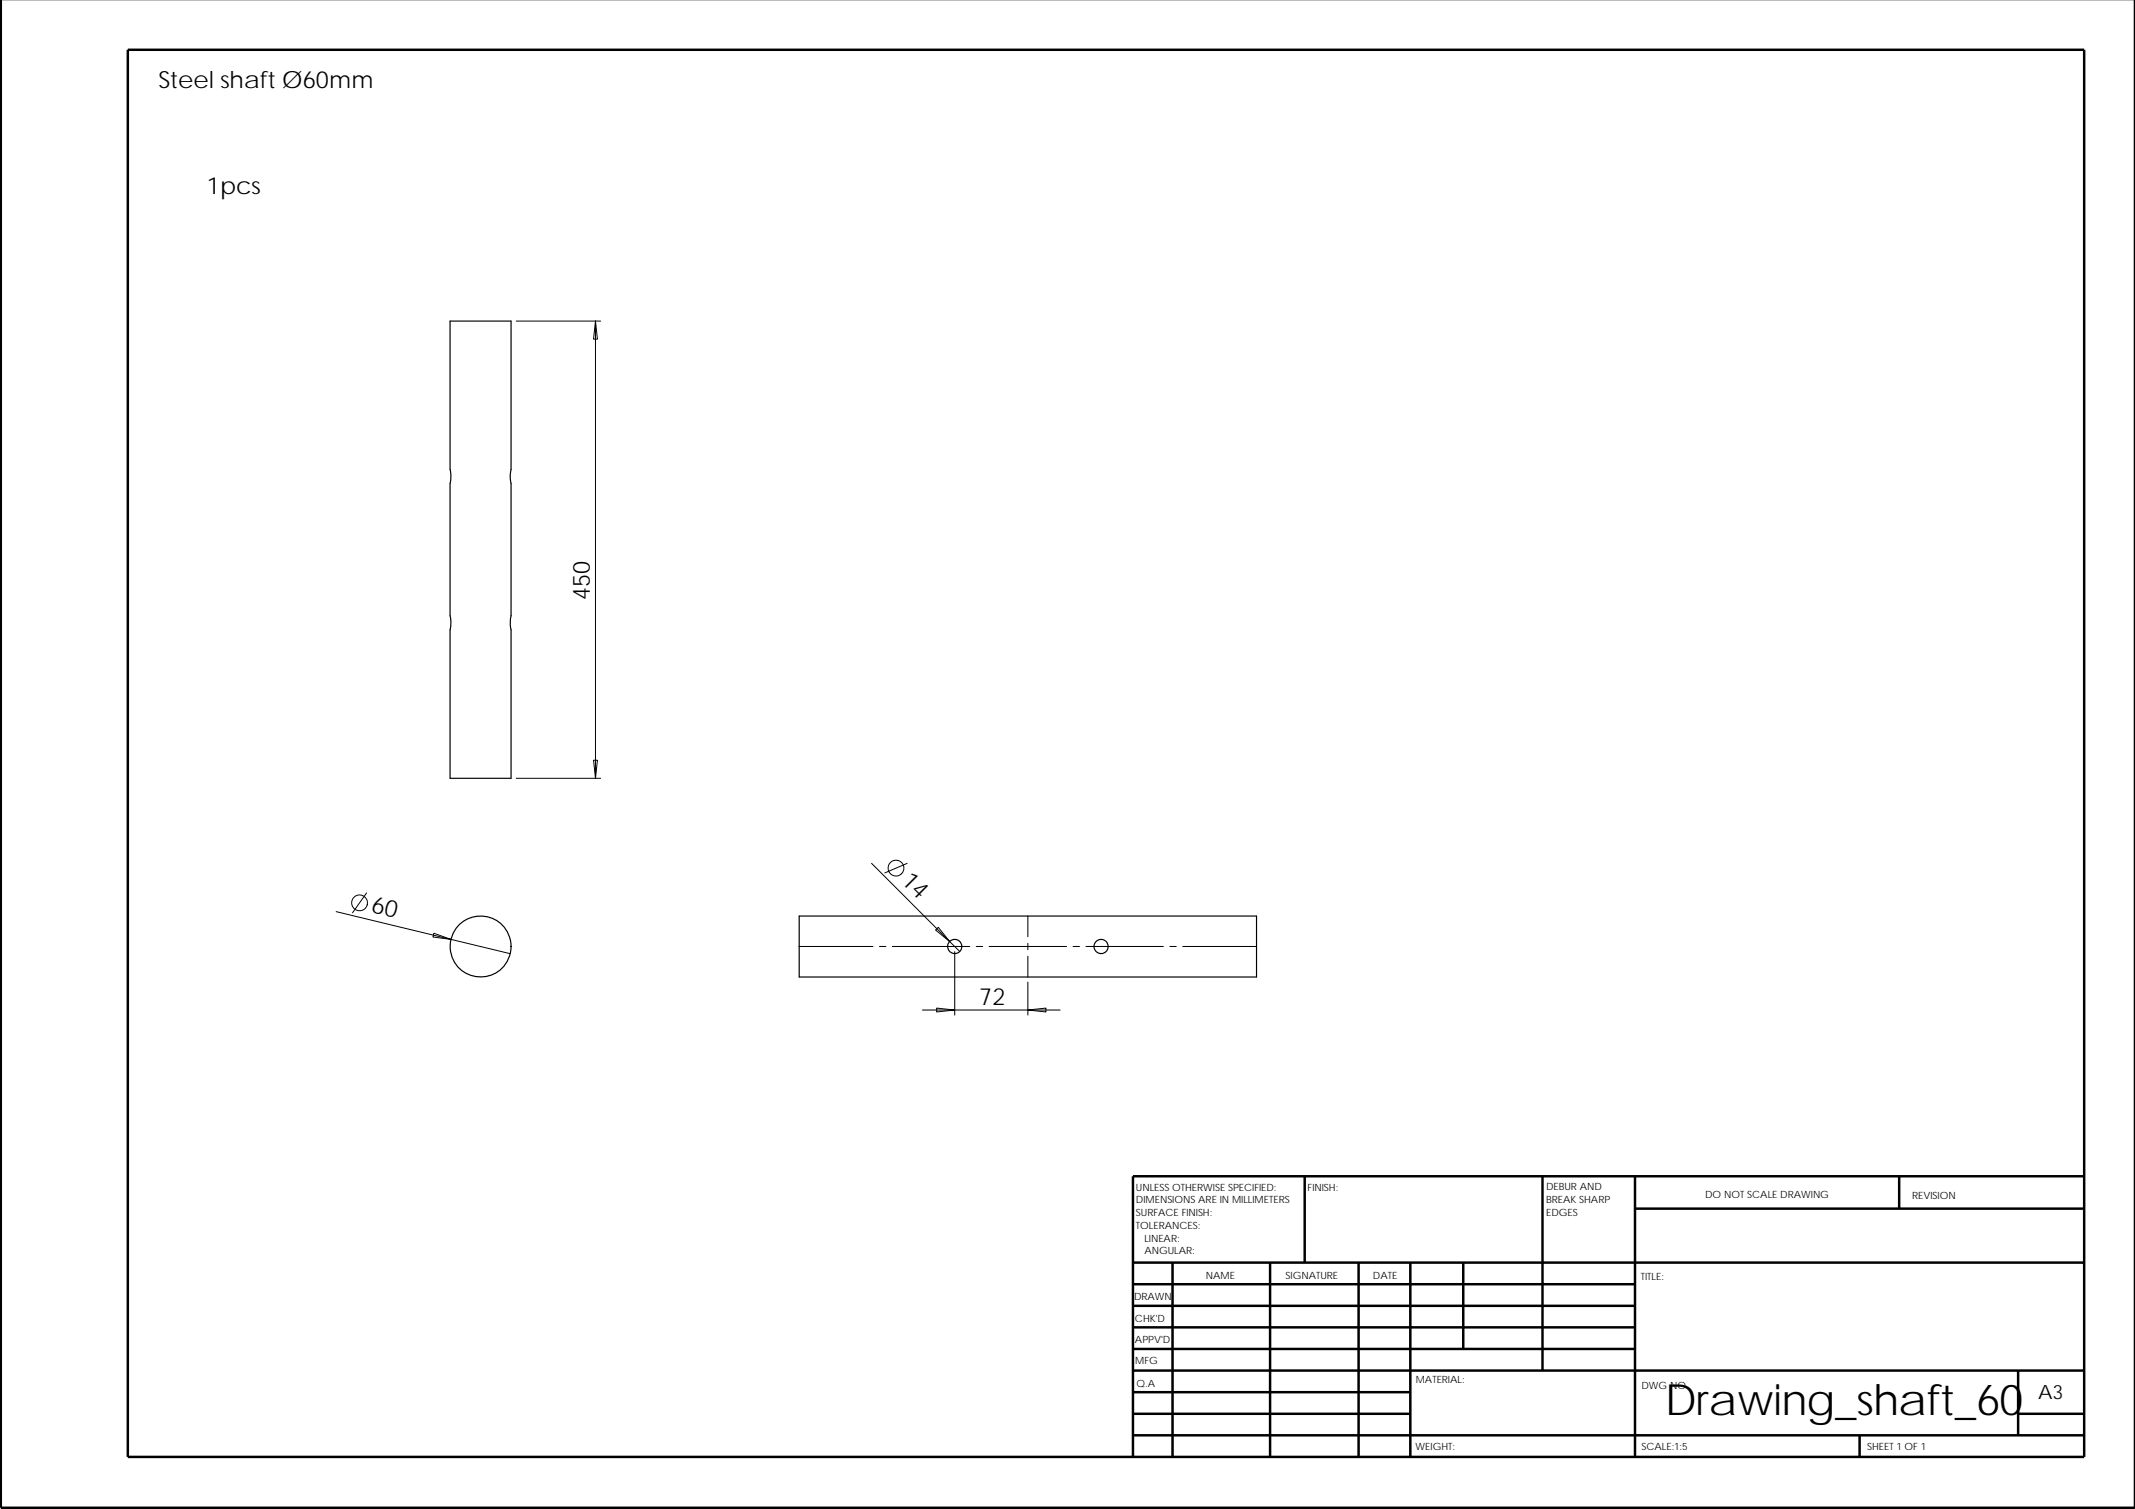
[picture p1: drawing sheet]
<svg xmlns="http://www.w3.org/2000/svg" width="420mm" height="297mm" viewBox="0 0 420 297" stroke-linecap="round" stroke-linejoin="round" font-family="sans-serif">
<g fill="none" stroke="#000" stroke-width=".49">
<path d="M.2 0v296.8h419.9v-296.8M25.2 9.8h385v277h-385zM256.8 231.5v17M303.6 231.5v38.3M321.8 237.9h88.4M321.8 231.5v55.3M373.7 231.5v6.4M410.2 231.5h-187.2v55.3M223 248.5h187.2M223 257h98.8M223 252.8h98.8M230.7 248.5v38.3"/>
<path d="M249.9 248.5v38.3M267.4 248.5v38.3M277.5 248.5v38.3M288 248.5v17M223 274h54.5M223 269.8h187.2M223 265.5h98.8M223 261.3h98.8M223 278.3h54.5M397.2 278.3h13M397.2 269.8v12.7M223 282.5h187.2"/>
<path d="M366 282.5v4.3"/>
</g>
<g fill="none" stroke="#000" stroke-width=".23">
<path d="M88.6 92.4v-29.2h12v29.3l-.2 1.6 .2 1.1v26l-.2 1.6 .2 1.2v29.2h-12v-29.2l.1-1.6-.1-1.2M88.6 92.4l.1 1.1-.1 1.7v26M157.3 180.3h90v12h-90z"/>
<circle cx="94.6" cy="186.3" r="6"/>
<circle cx="187.9" cy="186.3" r="1.4"/>
<circle cx="216.7" cy="186.3" r="1.4"/>
</g>
<g fill="none" stroke="#000" stroke-width=".2">
<path d="M101.6 63.2h16.6M117.2 63.2l.4 3.6h-.8zM117.2 63.2v90M101.6 153.2h16.6M116.8 149.6h.8l-.4 3.6zM66.2 179.5l22.5 5.4M72.1 175.8l-2.7 3.9M171.5 169.9l15.4 15.4M178.5 169.9l-4.4 1.9M85.4 183.7l3.3 1.2-3.5-.5zM88.7 184.9l11.7 2.8M157.3 186.3h14.5"/>
<path d="M173.1 186.3h1.2M175.6 186.3h15.2M181.5 198.8h6.4M184.1 183.1l.5-.6 2.3 2.8zM184.3 198.4l3.6 .4-3.6 .4zM186.9 185.3l2 2M187.9 198.8h20.7M187.9 187.3v12.5M192.1 186.3h1.3M194.7 186.3h15.2M202.3 198.8l3.5-.4v.8zM202.3 180.3v4.1"/>
<path d="M202.3 185.7v1.2M202.3 188.2v4.1M202.3 193.3v6.5M211.2 186.3h1.2M213.7 186.3h15.2M230.2 186.3h1.3M232.8 186.3h14.5"/>
<circle cx="70.8" cy="177.7" r="1.56"/>
<circle cx="176.3" cy="170.9" r="1.55"/>
</g>
<text font-size="8.5" x="327.6" y="278.5">Drawing_shaft_60</text>
<g font-size="4.7">
<text x="31.2" y="17.3">Steel shaft Ø60mm</text>
<text x="40.7" y="38.2">1pcs</text>
<text x="116.1" y="118.1" transform="rotate(-90 116.1 118.1)">450</text>
<text x="177.2" y="173.5" transform="rotate(45 177.2 173.5)">14</text>
<text x="72.9" y="179.5" transform="rotate(14 72.9 179.5)">60</text>
<text x="192.7" y="197.8">72</text>
</g>
<text font-size="3.9" x="401.1" y="275.4">A3</text>
<g font-size="2">
<text x="223.6" y="234.4">UNLESS OTHERWISE SPECIFIED:</text>
<text x="223.6" y="236.9">DIMENSIONS ARE IN MILLIMETERS</text>
<text x="223.6" y="239.4">SURFACE FINISH:</text>
<text x="257.3" y="234.4">FINISH:</text>
<text x="304.3" y="236.8">BREAK SHARP</text>
<text x="304.3" y="239.3">EDGES</text>
<text x="304.3" y="234.3">DEBUR AND</text>
<text x="335.6" y="235.8">DO NOT SCALE DRAWING</text>
<text x="376.3" y="236">REVISION</text>
<text x="223.6" y="241.9">TOLERANCES:</text>
<text x="225.2" y="244.4">LINEAR:</text>
<text x="225.2" y="246.9">ANGULAR:</text>
<text x="237.3" y="251.8">NAME</text>
<text x="253" y="251.8">SIGNATURE</text>
<text x="270.2" y="251.8">DATE</text>
<text x="223.2" y="255.9">DRAWN</text>
<text x="322.9" y="252.1">TITLE:</text>
<text x="223.4" y="260.2">CHK'D</text>
<text x="223.4" y="264.3">APPV'D</text>
<text x="223.4" y="268.6">MFG</text>
<text x="223.6" y="273">Q.A</text>
<text x="278.6" y="272.3">MATERIAL:</text>
<text x="323" y="273.5">DWG NO.</text>
<text x="278.6" y="285.4">WEIGHT:</text>
<text x="323" y="285.4">SCALE:1:5</text>
<text x="367.4" y="285.4">SHEET 1 OF 1</text>
</g>
</svg>
